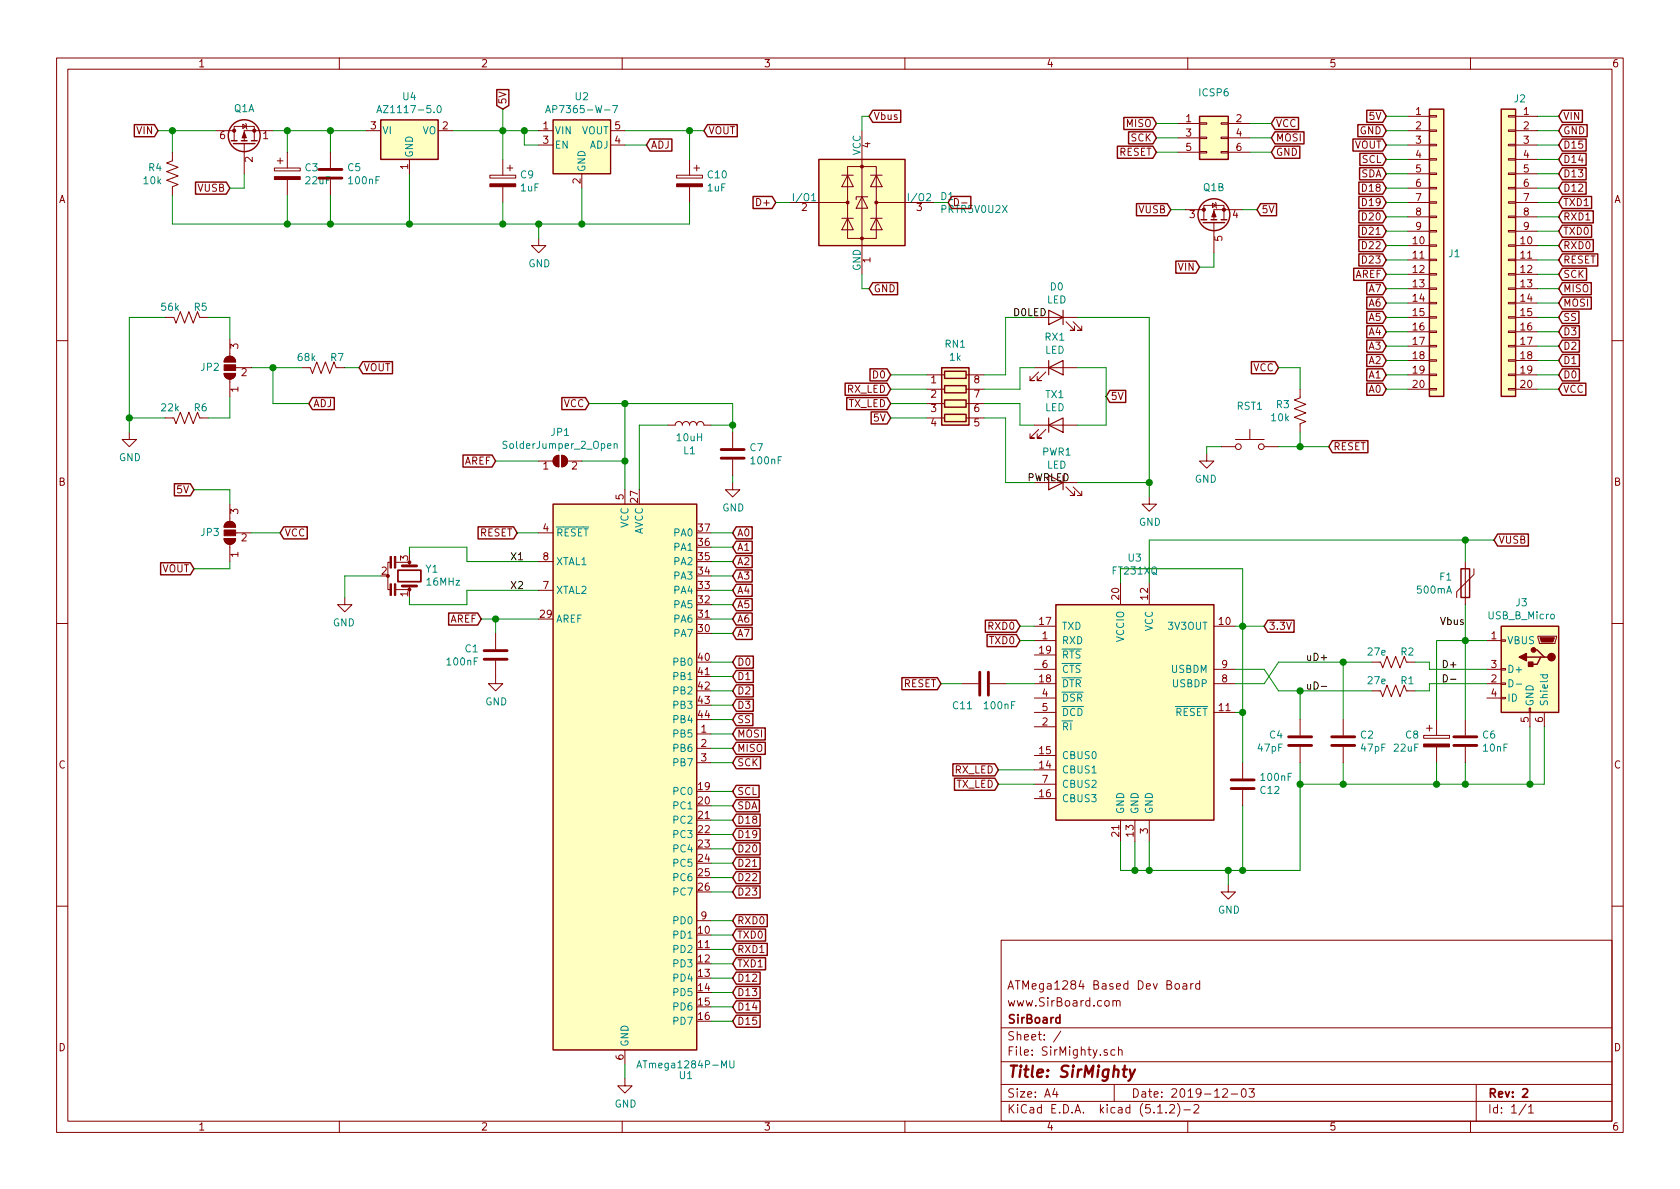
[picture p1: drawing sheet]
EESchema Schematic File Version 4
LIBS:SirMighty-cache
EELAYER 29 0
EELAYER END
$Descr A4 11693 8268
encoding utf-8
Sheet 1 1
Title "SirMighty"
Date "2019-12-03"
Rev "2"
Comp "SirBoard"
Comment1 "www.SirBoard.com"
Comment2 "ATMega1284 Based Dev Board"
Comment3 ""
Comment4 ""
$EndDescr
$Comp
L Device:R_US R3
U 1 1
P 9050 2850
F 0 "R3" H 9118 2896 50  0000 L CNN
F 1 "10k" H 9118 2805 50  0000 L CNN
F 2 "Resistor_SMD:R_0603_1608Metric" V 9090 2840 50  0001 C CNN
F 3 "~" H 9050 2850 50  0001 C CNN
F 4 "C99198" H 9050 2850 50  0001 C CNN "Part"
	1    9050 2850
	-1   0    0    -1  
$EndComp
$Comp
L Device:LED RX1
U 1 1
P 7350 2550
F 0 "RX1" H 7343 2766 50  0000 C CNN
F 1 "LED" H 7343 2675 50  0000 C CNN
F 2 "LED_SMD:LED_0603_1608Metric" H 7350 2550 50  0001 C CNN
F 3 "~" H 7350 2550 50  0001 C CNN
F 4 "C205443" H 7350 2550 50  0001 C CNN "Part"
	1    7350 2550
	1    0    0    -1  
$EndComp
$Comp
L Connector_Generic:Conn_02x03_Odd_Even ICSP6
U 1 1
P 8400 950
F 0 "ICSP6" H 8450 1267 50  0000 C CNN
F 1 "Conn_02x03_Odd_Even" H 8450 1176 50  0001 C CNN
F 2 "Connector_PinHeader_2.54mm:PinHeader_2x03_P2.54mm_Vertical" H 8400 950 50  0001 C CNN
F 3 "~" H 8400 950 50  0001 C CNN
	1    8400 950 
	1    0    0    -1  
$EndComp
$Comp
L Switch:SW_Push RST1
U 1 1
P 8700 3100
F 0 "RST1" H 8700 3385 50  0000 C CNN
F 1 "SW_Push" H 8700 3294 50  0001 C CNN
F 2 "Button_Switch_SMD:SW_SPST_B3U-1000P-B" H 8700 3300 50  0001 C CNN
F 3 "~" H 8700 3300 50  0001 C CNN
F 4 "C231330" H 8700 3100 50  0001 C CNN "Part"
	1    8700 3100
	-1   0    0    -1  
$EndComp
$Comp
L Device:L L1
U 1 1
P 4800 2950
F 0 "L1" V 4619 2950 50  0000 C CNN
F 1 "10uH" V 4710 2950 50  0000 C CNN
F 2 "Inductor_SMD:L_0805_2012Metric_Pad1.15x1.40mm_HandSolder" H 4800 2950 50  0001 C CNN
F 3 "~" H 4800 2950 50  0001 C CNN
F 4 "C99366" V 4800 2950 50  0001 C CNN "Part"
	1    4800 2950
	0    1    -1   0   
$EndComp
$Comp
L Device:R_US R2
U 1 1
P 9700 4600
F 0 "R2" V 9768 4646 50  0000 L CNN
F 1 "27e" V 9768 4555 50  0000 R CNN
F 2 "Resistor_SMD:R_0603_1608Metric" V 9740 4590 50  0001 C CNN
F 3 "~" H 9700 4600 50  0001 C CNN
F 4 "C325726" V 9700 4600 50  0001 C CNN "Part"
	1    9700 4600
	0    1    -1   0   
$EndComp
$Comp
L Device:R_US R1
U 1 1
P 9700 4800
F 0 "R1" V 9768 4846 50  0000 L CNN
F 1 "27e" V 9768 4755 50  0000 R CNN
F 2 "Resistor_SMD:R_0603_1608Metric" V 9740 4790 50  0001 C CNN
F 3 "~" H 9700 4800 50  0001 C CNN
F 4 "C325726" V 9700 4800 50  0001 C CNN "Part"
	1    9700 4800
	0    1    -1   0   
$EndComp
Wire Wire Line
	9550 4600 9350 4600
Wire Wire Line
	9550 4800 9050 4800
Wire Wire Line
	9050 5000 9050 4800
Connection ~ 9050 4800
Wire Wire Line
	9350 5000 9350 4600
Connection ~ 9350 4600
Wire Wire Line
	9950 4650 9950 4600
Wire Wire Line
	9950 4600 9850 4600
Wire Wire Line
	9950 4750 9950 4800
Wire Wire Line
	9950 4800 9850 4800
$Comp
L power:GND #PWR0101
U 1 1
P 2400 4150
F 0 "#PWR0101" H 2400 3900 50  0001 C CNN
F 1 "GND" H 2405 3977 50  0000 C CNN
F 2 "" H 2400 4150 50  0001 C CNN
F 3 "" H 2400 4150 50  0001 C CNN
	1    2400 4150
	-1   0    0    -1  
$EndComp
$Comp
L Device:LED TX1
U 1 1
P 7350 2950
F 0 "TX1" H 7343 3166 50  0000 C CNN
F 1 "LED" H 7343 3075 50  0000 C CNN
F 2 "LED_SMD:LED_0603_1608Metric" H 7350 2950 50  0001 C CNN
F 3 "~" H 7350 2950 50  0001 C CNN
F 4 "C205443" H 7350 2950 50  0001 C CNN "Part"
	1    7350 2950
	1    0    0    -1  
$EndComp
$Comp
L Device:LED PWR1
U 1 1
P 7350 3350
F 0 "PWR1" H 7343 3566 50  0000 C CNN
F 1 "LED" H 7343 3475 50  0000 C CNN
F 2 "LED_SMD:LED_0603_1608Metric" H 7350 3350 50  0001 C CNN
F 3 "~" H 7350 3350 50  0001 C CNN
F 4 "C118330" H 7350 3350 50  0001 C CNN "Part"
	1    7350 3350
	-1   0    0    -1  
$EndComp
$Comp
L Device:LED D0
U 1 1
P 7350 2200
F 0 "D0" H 7343 2416 50  0000 C CNN
F 1 "LED" H 7343 2325 50  0000 C CNN
F 2 "LED_SMD:LED_0603_1608Metric" H 7350 2200 50  0001 C CNN
F 3 "~" H 7350 2200 50  0001 C CNN
F 4 "C193191" H 7350 2200 50  0001 C CNN "Part"
	1    7350 2200
	-1   0    0    -1  
$EndComp
$Comp
L Device:R_Pack04 RN1
U 1 1
P 6650 2800
F 0 "RN1" V 6233 2800 50  0000 C CNN
F 1 "1k" V 6324 2800 50  0000 C CNN
F 2 "Resistor_SMD:R_Array_Convex_4x0603" V 6925 2800 50  0001 C CNN
F 3 "~" H 6650 2800 50  0001 C CNN
F 4 "C164038" V 6650 2800 50  0001 C CNN "Part"
	1    6650 2800
	0    1    1    0   
$EndComp
$Comp
L Device:Polyfuse F1
U 1 1
P 10200 4050
F 0 "F1" H 10288 4096 50  0000 L CNN
F 1 "500mA" H 10288 4005 50  0000 L CNN
F 2 "Resistor_SMD:R_1206_3216Metric" H 10250 3850 50  0001 L CNN
F 3 "~" H 10200 4050 50  0001 C CNN
F 4 "C89657" H 10200 4050 50  0001 C CNN "Part"
	1    10200 4050
	-1   0    0    -1  
$EndComp
$Comp
L Device:CP C8
U 1 1
P 10000 5150
F 0 "C8" H 9882 5196 50  0000 R CNN
F 1 "22uF" H 9882 5105 50  0000 R CNN
F 2 "Capacitor_Tantalum_SMD:CP_EIA-3216-12_Kemet-S" H 10038 5000 50  0001 C CNN
F 3 "~" H 10000 5150 50  0001 C CNN
F 4 "C122643" H 10000 5150 50  0001 C CNN "Part"
	1    10000 5150
	1    0    0    -1  
$EndComp
$Comp
L power:GND #PWR0106
U 1 1
P 8000 3450
F 0 "#PWR0106" H 8000 3200 50  0001 C CNN
F 1 "GND" H 8005 3277 50  0000 C CNN
F 2 "" H 8000 3450 50  0001 C CNN
F 3 "" H 8000 3450 50  0001 C CNN
	1    8000 3450
	1    0    0    -1  
$EndComp
Text Label 10150 4750 2    50   ~ 0
D-
Text Label 9250 4600 2    50   ~ 0
uD+
Text Label 9250 4800 2    50   ~ 0
uD-
Text Label 3550 3900 0    50   ~ 0
X1
Text Label 3550 4100 0    50   ~ 0
X2
Text Label 7150 3350 0    50   ~ 0
PWRLED
Text Label 7050 2200 0    50   ~ 0
D0LED
Wire Wire Line
	4350 3400 4350 3200
Wire Wire Line
	4450 2950 4650 2950
Wire Wire Line
	9050 3000 9050 3100
Wire Wire Line
	3450 4400 3450 4300
Wire Wire Line
	3750 4300 3450 4300
Connection ~ 3450 4300
$Comp
L Interface_USB:FT231XQ U3
U 1 1
P 7900 4950
F 0 "U3" H 7900 6028 50  0000 C CNN
F 1 "FT231XQ" H 7900 5938 50  0000 C CNN
F 2 "Package_DFN_QFN:QFN-20-1EP_4x4mm_P0.5mm_EP2.5x2.5mm" H 8400 4100 50  0001 C CNN
F 3 "http://www.ftdichip.com/Products/ICs/FT231X.html" H 7900 4950 50  0001 C CNN
F 4 "757-0045" H 7900 4950 50  0001 C CNN "Part"
	1    7900 4950
	-1   0    0    -1  
$EndComp
$Comp
L Device:C C4
U 1 1
P 9050 5150
F 0 "C4" H 9165 5196 50  0000 L CNN
F 1 "47pF" H 9165 5105 50  0000 L CNN
F 2 "Capacitor_SMD:C_0603_1608Metric" H 9088 5000 50  0001 C CNN
F 3 "~" H 9050 5150 50  0001 C CNN
F 4 "C105622" H 9050 5150 50  0001 C CNN "Part"
	1    9050 5150
	-1   0    0    -1  
$EndComp
$Comp
L Connector:USB_B_Micro J3
U 1 1
P 10650 4650
F 0 "J3" H 10707 5117 50  0000 C CNN
F 1 "USB_B_Micro" H 10707 5026 50  0000 C CNN
F 2 "Connector_USB:USB_Micro-B_Molex_47346-0001" H 10800 4600 50  0001 C CNN
F 3 "~" H 10800 4600 50  0001 C CNN
F 4 "C132560" H 10650 4650 50  0001 C CNN "Part"
	1    10650 4650
	-1   0    0    -1  
$EndComp
Wire Wire Line
	10000 4450 10000 5000
$Comp
L Device:C C6
U 1 1
P 10200 5150
F 0 "C6" H 10315 5196 50  0000 L CNN
F 1 "10nF" H 10315 5105 50  0000 L CNN
F 2 "Capacitor_SMD:C_0603_1608Metric" H 10238 5000 50  0001 C CNN
F 3 "~" H 10200 5150 50  0001 C CNN
F 4 "C100042" H 10200 5150 50  0001 C CNN "Part"
	1    10200 5150
	1    0    0    -1  
$EndComp
Text Label 10150 4650 2    50   ~ 0
D+
Wire Wire Line
	10000 4450 10200 4450
Wire Wire Line
	9950 4650 10350 4650
Wire Wire Line
	9950 4750 10350 4750
Wire Wire Line
	10200 5000 10200 4450
Connection ~ 10200 4450
Wire Wire Line
	10200 4450 10350 4450
Wire Wire Line
	9050 5300 9050 5450
Wire Wire Line
	9050 5450 9350 5450
Wire Wire Line
	10200 5450 10200 5300
Wire Wire Line
	10000 5300 10000 5450
Connection ~ 10000 5450
Wire Wire Line
	10000 5450 10200 5450
Wire Wire Line
	9350 5300 9350 5450
Connection ~ 9350 5450
Wire Wire Line
	9350 5450 10000 5450
Wire Wire Line
	10650 5050 10650 5450
Wire Wire Line
	10650 5450 10200 5450
Connection ~ 10200 5450
Wire Wire Line
	10750 5050 10750 5450
Wire Wire Line
	10750 5450 10650 5450
Connection ~ 10650 5450
Wire Wire Line
	10200 4200 10200 4450
Wire Wire Line
	7800 5850 7800 6050
Wire Wire Line
	7800 6050 7900 6050
Wire Wire Line
	9050 6050 9050 5450
Connection ~ 9050 5450
Wire Wire Line
	7900 5850 7900 6050
Connection ~ 7900 6050
Wire Wire Line
	7900 6050 8000 6050
Wire Wire Line
	8000 5850 8000 6050
Connection ~ 8000 6050
Wire Wire Line
	8000 6050 8550 6050
Wire Wire Line
	8600 4650 8800 4650
Wire Wire Line
	8800 4650 8900 4800
Wire Wire Line
	8900 4800 9050 4800
Wire Wire Line
	8600 4750 8800 4750
Wire Wire Line
	8800 4750 8900 4600
Wire Wire Line
	8900 4600 9350 4600
Text GLabel 6200 2700 0    50   Input ~ 0
RX_LED
Wire Wire Line
	6200 2600 6450 2600
Text GLabel 6200 2800 0    50   Input ~ 0
TX_LED
Wire Wire Line
	6200 2700 6450 2700
Text GLabel 6950 5350 0    50   Input ~ 0
RX_LED
Wire Wire Line
	6950 5350 7200 5350
Text GLabel 6950 5450 0    50   Input ~ 0
TX_LED
Wire Wire Line
	6950 5450 7200 5450
Text GLabel 5100 3700 2    50   Input ~ 0
A0
Text GLabel 5100 3800 2    50   Input ~ 0
A1
Text GLabel 5100 3900 2    50   Input ~ 0
A2
Text GLabel 5100 4000 2    50   Input ~ 0
A3
Text GLabel 5100 4100 2    50   Input ~ 0
A4
Text GLabel 5100 4200 2    50   Input ~ 0
A5
Wire Wire Line
	5100 4200 4950 4200
Wire Wire Line
	5100 4100 4950 4100
Wire Wire Line
	5100 4000 4950 4000
Wire Wire Line
	5100 3900 4950 3900
Wire Wire Line
	5100 3800 4950 3800
Wire Wire Line
	5100 3700 4950 3700
Text GLabel 5100 4300 2    50   Input ~ 0
A6
Text GLabel 5100 4400 2    50   Input ~ 0
A7
Wire Wire Line
	5100 4300 4950 4300
Wire Wire Line
	4950 4400 5100 4400
$Comp
L power:GND #PWR0103
U 1 1
P 8550 6150
F 0 "#PWR0103" H 8550 5900 50  0001 C CNN
F 1 "GND" H 8555 5977 50  0000 C CNN
F 2 "" H 8550 6150 50  0001 C CNN
F 3 "" H 8550 6150 50  0001 C CNN
	1    8550 6150
	1    0    0    -1  
$EndComp
Wire Wire Line
	8550 6150 8550 6050
Connection ~ 8550 6050
Wire Wire Line
	8550 6050 8650 6050
Wire Wire Line
	7200 4750 7000 4750
Wire Wire Line
	8000 4050 8000 3750
Wire Wire Line
	8000 3750 10200 3750
Wire Wire Line
	10200 3750 10200 3900
Wire Wire Line
	7800 4050 7800 3950
Wire Wire Line
	7800 3950 8650 3950
Wire Wire Line
	8650 3950 8650 4350
Wire Wire Line
	8650 4350 8600 4350
Wire Wire Line
	3750 4100 3250 4100
Wire Wire Line
	8200 1050 8050 1050
Text GLabel 8050 850  0    50   Input ~ 0
MISO
Text GLabel 8050 950  0    50   Input ~ 0
SCK
Text GLabel 8850 950  2    50   Input ~ 0
MOSI
Wire Wire Line
	8850 950  8700 950 
Wire Wire Line
	8200 950  8050 950 
Wire Wire Line
	8050 850  8200 850 
Wire Wire Line
	4450 3400 4450 2950
$Comp
L power:GND #PWR0105
U 1 1
P 5100 3350
F 0 "#PWR0105" H 5100 3100 50  0001 C CNN
F 1 "GND" H 5105 3177 50  0000 C CNN
F 2 "" H 5100 3350 50  0001 C CNN
F 3 "" H 5100 3350 50  0001 C CNN
	1    5100 3350
	1    0    0    -1  
$EndComp
Text GLabel 6200 2600 0    50   Input ~ 0
D0
Text GLabel 6200 2900 0    50   Input ~ 0
5V
Wire Wire Line
	6200 2800 6450 2800
Wire Wire Line
	6200 2900 6450 2900
$Comp
L Device:CP C10
U 1 1
P 4800 1250
F 0 "C10" H 4682 1296 50  0000 R CNN
F 1 "1uF" H 4682 1205 50  0000 R CNN
F 2 "Capacitor_SMD:C_0805_2012Metric_Pad1.15x1.40mm_HandSolder" H 4838 1100 50  0001 C CNN
F 3 "~" H 4800 1250 50  0001 C CNN
F 4 "C396719" H 4800 1250 50  0001 C CNN "Part"
	1    4800 1250
	-1   0    0    -1  
$EndComp
$Comp
L Device:CP C9
U 1 1
P 3500 1250
F 0 "C9" H 3382 1296 50  0000 R CNN
F 1 "1uF" H 3382 1205 50  0000 R CNN
F 2 "Capacitor_SMD:C_0805_2012Metric_Pad1.15x1.40mm_HandSolder" H 3538 1100 50  0001 C CNN
F 3 "~" H 3500 1250 50  0001 C CNN
F 4 "C396719" H 3500 1250 50  0001 C CNN "Part"
	1    3500 1250
	-1   0    0    -1  
$EndComp
Wire Wire Line
	4800 1100 4800 900 
Wire Wire Line
	4800 900  4350 900 
Wire Wire Line
	3750 900  3650 900 
Wire Wire Line
	3500 900  3500 1100
Text GLabel 1100 900  0    50   Input ~ 0
VIN
Wire Wire Line
	4050 1300 4050 1550
Connection ~ 10200 3750
Wire Wire Line
	3750 1000 3650 1000
Wire Wire Line
	3650 1000 3650 900 
Connection ~ 3650 900 
Wire Wire Line
	3650 900  3500 900 
$Comp
L Device:Resonator Y1
U 1 1
P 2850 4000
F 0 "Y1" V 2895 4110 50  0000 L CNN
F 1 "16MHz" V 2805 4110 50  0000 L CNN
F 2 "Crystal:Resonator_SMD_muRata_CSTxExxV-3Pin_3.0x1.1mm" H 2825 4000 50  0001 C CNN
F 3 "~" H 2825 4000 50  0001 C CNN
F 4 "C32180" V 2850 4000 50  0001 C CNN "Part"
	1    2850 4000
	0    1    -1   0   
$EndComp
Wire Wire Line
	2850 3850 2850 3800
Wire Wire Line
	2850 3800 3250 3800
Wire Wire Line
	3250 3800 3250 3900
Wire Wire Line
	3250 4100 3250 4200
Wire Wire Line
	3250 4200 2850 4200
Wire Wire Line
	2850 4200 2850 4150
Wire Wire Line
	2650 4000 2400 4000
Wire Wire Line
	2400 4000 2400 4150
$Comp
L Device:C C2
U 1 1
P 9350 5150
F 0 "C2" H 9465 5196 50  0000 L CNN
F 1 "47pF" H 9465 5105 50  0000 L CNN
F 2 "Capacitor_SMD:C_0603_1608Metric" H 9388 5000 50  0001 C CNN
F 3 "~" H 9350 5150 50  0001 C CNN
F 4 "C105622" H 9350 5150 50  0001 C CNN "Part"
	1    9350 5150
	1    0    0    -1  
$EndComp
Text GLabel 8800 4350 2    50   Input ~ 0
3.3V
Wire Wire Line
	8800 4350 8650 4350
Connection ~ 8650 4350
Text GLabel 7700 2750 2    50   Input ~ 0
5V
Text GLabel 10400 3750 2    50   Input ~ 0
VUSB
Text GLabel 3350 4300 0    50   Input ~ 0
AREF
Wire Wire Line
	3450 4300 3350 4300
$Comp
L power:GND #PWR0102
U 1 1
P 8400 3150
F 0 "#PWR0102" H 8400 2900 50  0001 C CNN
F 1 "GND" H 8405 2977 50  0000 C CNN
F 2 "" H 8400 3150 50  0001 C CNN
F 3 "" H 8400 3150 50  0001 C CNN
	1    8400 3150
	-1   0    0    -1  
$EndComp
Text GLabel 8900 2550 0    50   Input ~ 0
VCC
Text GLabel 9250 3100 2    50   Input ~ 0
RESET
Wire Wire Line
	9250 3100 9050 3100
Connection ~ 9050 3100
Wire Wire Line
	9050 2700 9050 2550
Wire Wire Line
	9050 2550 8900 2550
Wire Wire Line
	8500 3100 8400 3100
Wire Wire Line
	8400 3100 8400 3150
Text GLabel 5100 6400 2    50   Input ~ 0
RXD0
Text GLabel 5100 6500 2    50   Input ~ 0
TXD0
Text GLabel 5100 4800 2    50   Input ~ 0
D2
Text GLabel 5100 4900 2    50   Input ~ 0
D3
Text GLabel 5100 5000 2    50   Input ~ 0
SS
Text GLabel 5100 5100 2    50   Input ~ 0
MOSI
Text GLabel 5100 5300 2    50   Input ~ 0
SCK
Wire Wire Line
	4950 6400 5100 6400
Wire Wire Line
	5100 6500 4950 6500
Wire Wire Line
	4950 4800 5100 4800
Wire Wire Line
	4950 4900 5100 4900
Wire Wire Line
	5100 5000 4950 5000
Wire Wire Line
	4950 5100 5100 5100
Wire Wire Line
	4950 5200 5100 5200
Wire Wire Line
	5100 5300 4950 5300
Text GLabel 7100 4350 0    50   Input ~ 0
RXD0
Text GLabel 7100 4450 0    50   Input ~ 0
TXD0
Wire Wire Line
	7100 4350 7200 4350
Wire Wire Line
	7100 4450 7200 4450
Text GLabel 3600 3700 0    50   Input ~ 0
RESET
Text GLabel 6550 4750 0    50   Input ~ 0
RESET
Wire Wire Line
	6700 4750 6550 4750
Wire Wire Line
	3600 3700 3750 3700
Text GLabel 5100 6900 2    50   Input ~ 0
D13
Text GLabel 5100 6800 2    50   Input ~ 0
D12
Wire Wire Line
	3750 3900 3250 3900
Wire Wire Line
	5100 6900 4950 6900
Wire Wire Line
	5100 6800 4950 6800
Text GLabel 8050 1050 0    50   Input ~ 0
RESET
Text GLabel 8850 1050 2    50   Input ~ 0
GND
Wire Wire Line
	8700 1050 8850 1050
Text GLabel 8850 850  2    50   Input ~ 0
VCC
Wire Wire Line
	8850 850  8700 850 
$Comp
L Power_Protection:PRTR5V0U2X D1
U 1 1
P 6000 1400
F 0 "D1" H 6543 1445 50  0000 L CNN
F 1 "PRTR5V0U2X" H 6543 1355 50  0000 L CNN
F 2 "Package_TO_SOT_SMD:SOT-143" H 6060 1400 50  0001 C CNN
F 3 "https://assets.nexperia.com/documents/data-sheet/PRTR5V0U2X.pdf" H 6060 1400 50  0001 C CNN
F 4 "C12333" H 6000 1400 50  0001 C CNN "Part"
	1    6000 1400
	1    0    0    -1  
$EndComp
Text GLabel 5400 1400 0    50   Input ~ 0
D+
Text GLabel 6600 1400 2    50   Input ~ 0
D-
Wire Wire Line
	6600 1400 6500 1400
Wire Wire Line
	5400 1400 5500 1400
Text GLabel 6050 2000 2    50   Input ~ 0
GND
Wire Wire Line
	6050 2000 6000 2000
Wire Wire Line
	6000 2000 6000 1900
Wire Wire Line
	10400 3750 10200 3750
Text GLabel 6050 800  2    50   Input ~ 0
Vbus
Wire Wire Line
	6050 800  6000 800 
Wire Wire Line
	6000 800  6000 900 
$Comp
L Device:Q_DUAL_PMOS_S1G1D2S2G2D1 Q1
U 2 1
P 8450 1550
F 0 "Q1" V 8701 1550 50  0000 C CNN
F 1 "Q_DUAL_PMOS_S1G1D2S2G2D1" V 8701 1550 50  0001 C CNN
F 2 "" H 8500 1550 50  0001 C CNN
F 3 "~" H 8500 1550 50  0001 C CNN
	2    8450 1550
	0    -1   -1   0   
$EndComp
Text GLabel 8350 1850 0    50   Input ~ 0
VIN
Text GLabel 8150 1450 0    50   Input ~ 0
VUSB
Text GLabel 8750 1450 2    50   Input ~ 0
5V
Wire Wire Line
	8150 1450 8250 1450
Wire Wire Line
	8650 1450 8750 1450
Wire Wire Line
	8450 1750 8450 1850
Wire Wire Line
	8450 1850 8350 1850
$Comp
L Regulator_Linear:AP2204K-ADJ U2
U 1 1
P 4050 1000
F 0 "U2" H 4050 1340 50  0000 C CNN
F 1 "AP7365-W-7" H 4050 1250 50  0000 C CNN
F 2 "Package_TO_SOT_SMD:SOT-23-5" H 4050 1325 50  0001 C CNN
F 3 "https://www.diodes.com/assets/Datasheets/AP2204.pdf" H 4050 1100 50  0001 C CNN
F 4 "C264087" H 4050 1000 50  0001 C CNN "Part"
	1    4050 1000
	1    0    0    -1  
$EndComp
$Comp
L Device:R_US R5
U 1 1
P 1300 2200
F 0 "R5" V 1368 2246 50  0000 L CNN
F 1 "56k" V 1368 2155 50  0000 R CNN
F 2 "Resistor_SMD:R_0603_1608Metric" V 1340 2190 50  0001 C CNN
F 3 "~" H 1300 2200 50  0001 C CNN
F 4 "C304766" V 1300 2200 50  0001 C CNN "Part"
	1    1300 2200
	0    1    -1   0   
$EndComp
$Comp
L Device:Q_DUAL_PMOS_S1G1D2S2G2D1 Q1
U 1 1
P 1700 1000
F 0 "Q1" V 1951 1000 50  0000 C CNN
F 1 "Q_DUAL_PMOS_S1G1D2S2G2D1" V 1951 1000 50  0001 C CNN
F 2 "" H 1750 1000 50  0001 C CNN
F 3 "~" H 1750 1000 50  0001 C CNN
F 4 "C332299" V 1700 1000 50  0001 C CNN "Part"
	1    1700 1000
	0    -1   -1   0   
$EndComp
Wire Wire Line
	1100 900  1200 900 
Connection ~ 3500 900 
Text GLabel 1600 1300 0    50   Input ~ 0
VUSB
Wire Wire Line
	1600 1300 1700 1300
$Comp
L Device:R_US R4
U 1 1
P 1200 1200
F 0 "R4" H 1268 1246 50  0000 L CNN
F 1 "10k" H 1268 1155 50  0000 L CNN
F 2 "Resistor_SMD:R_0603_1608Metric" V 1240 1190 50  0001 C CNN
F 3 "~" H 1200 1200 50  0001 C CNN
F 4 "C99198" H 1200 1200 50  0001 C CNN "Part"
	1    1200 1200
	-1   0    0    -1  
$EndComp
Wire Wire Line
	1200 1050 1200 900 
Connection ~ 1200 900 
Wire Wire Line
	1200 900  1500 900 
Wire Wire Line
	1200 1350 1200 1550
Wire Wire Line
	1200 1550 2000 1550
Wire Wire Line
	3500 1400 3500 1550
Wire Wire Line
	3500 1550 3750 1550
Wire Wire Line
	4800 1400 4800 1550
Wire Wire Line
	1700 1300 1700 1200
Text GLabel 4500 1000 2    50   Input ~ 0
ADJ
Wire Wire Line
	4500 1000 4350 1000
Wire Wire Line
	5100 2950 4950 2950
Wire Wire Line
	5100 3300 5100 3350
$Comp
L power:GND #PWR0107
U 1 1
P 3750 1650
F 0 "#PWR0107" H 3750 1400 50  0001 C CNN
F 1 "GND" H 3755 1477 50  0000 C CNN
F 2 "" H 3750 1650 50  0001 C CNN
F 3 "" H 3750 1650 50  0001 C CNN
	1    3750 1650
	1    0    0    -1  
$EndComp
Wire Wire Line
	3750 1650 3750 1550
Connection ~ 3750 1550
Wire Wire Line
	8900 3100 9050 3100
$Comp
L Device:CP C3
U 1 1
P 2000 1200
F 0 "C3" H 2118 1245 50  0000 L CNN
F 1 "22uF" H 2118 1155 50  0000 L CNN
F 2 "Capacitor_Tantalum_SMD:CP_EIA-3528-12_Kemet-T" H 2038 1050 50  0001 C CNN
F 3 "~" H 2000 1200 50  0001 C CNN
F 4 "C7199" H 2000 1200 50  0001 C CNN "Part"
	1    2000 1200
	1    0    0    -1  
$EndComp
$Comp
L Device:C C5
U 1 1
P 2300 1200
F 0 "C5" H 2415 1246 50  0000 L CNN
F 1 "100nF" H 2415 1155 50  0000 L CNN
F 2 "Capacitor_SMD:C_0603_1608Metric" H 2338 1050 50  0001 C CNN
F 3 "~" H 2300 1200 50  0001 C CNN
F 4 "C42998" H 2300 1200 50  0001 C CNN "Part"
	1    2300 1200
	1    0    0    -1  
$EndComp
Wire Wire Line
	2550 900  2300 900 
Wire Wire Line
	2000 900  2000 1050
Connection ~ 2000 900 
Wire Wire Line
	2000 900  1900 900 
Wire Wire Line
	2300 1050 2300 900 
Connection ~ 2300 900 
Wire Wire Line
	2300 900  2000 900 
Wire Wire Line
	2000 1350 2000 1550
Wire Wire Line
	2000 1550 2300 1550
Wire Wire Line
	2850 1550 2850 1200
Connection ~ 2000 1550
Wire Wire Line
	2300 1350 2300 1550
Connection ~ 2300 1550
Wire Wire Line
	2300 1550 2850 1550
Wire Wire Line
	2850 1550 3500 1550
Connection ~ 2850 1550
Connection ~ 3500 1550
Text GLabel 4900 900  2    50   Input ~ 0
VOUT
Wire Wire Line
	4900 900  4800 900 
Connection ~ 4800 900 
Text GLabel 3500 750  1    50   Input ~ 0
5V
Wire Wire Line
	3150 900  3500 900 
Wire Wire Line
	3500 900  3500 750 
$Comp
L Device:R_US R6
U 1 1
P 1300 2900
F 0 "R6" V 1368 2946 50  0000 L CNN
F 1 "22k" V 1368 2855 50  0000 R CNN
F 2 "Resistor_SMD:R_0603_1608Metric" V 1340 2890 50  0001 C CNN
F 3 "~" H 1300 2900 50  0001 C CNN
F 4 "C103426" V 1300 2900 50  0001 C CNN "Part"
	1    1300 2900
	0    1    -1   0   
$EndComp
$Comp
L Device:R_US R7
U 1 1
P 2250 2550
F 0 "R7" V 2318 2596 50  0000 L CNN
F 1 "68k" V 2318 2505 50  0000 R CNN
F 2 "Resistor_SMD:R_0603_1608Metric" V 2290 2540 50  0001 C CNN
F 3 "~" H 2250 2550 50  0001 C CNN
F 4 "C163436" V 2250 2550 50  0001 C CNN "Part"
	1    2250 2550
	0    1    -1   0   
$EndComp
Wire Wire Line
	1750 2550 1900 2550
Wire Wire Line
	1600 2350 1600 2200
Wire Wire Line
	1600 2200 1450 2200
Wire Wire Line
	1600 2750 1600 2900
Wire Wire Line
	1600 2900 1450 2900
Text GLabel 2500 2550 2    50   Input ~ 0
VOUT
Text GLabel 2150 2800 2    50   Input ~ 0
ADJ
$Comp
L power:GND #PWR0108
U 1 1
P 900 3000
F 0 "#PWR0108" H 900 2750 50  0001 C CNN
F 1 "GND" H 905 2827 50  0000 C CNN
F 2 "" H 900 3000 50  0001 C CNN
F 3 "" H 900 3000 50  0001 C CNN
	1    900  3000
	1    0    0    -1  
$EndComp
Wire Wire Line
	1150 2900 900  2900
Wire Wire Line
	900  2900 900  3000
Wire Wire Line
	1150 2200 900  2200
Wire Wire Line
	900  2200 900  2900
Connection ~ 900  2900
Wire Wire Line
	2400 2550 2500 2550
Wire Wire Line
	1900 2800 1900 2550
Connection ~ 1900 2550
Wire Wire Line
	1900 2550 2100 2550
Wire Wire Line
	1900 2800 2150 2800
Text GLabel 1950 3700 2    50   Input ~ 0
VCC
Text GLabel 1350 3400 0    50   Input ~ 0
5V
Text GLabel 1350 3950 0    50   Input ~ 0
VOUT
Wire Wire Line
	1350 3400 1600 3400
Wire Wire Line
	1600 3400 1600 3500
Wire Wire Line
	1350 3950 1600 3950
Wire Wire Line
	1600 3950 1600 3900
Wire Wire Line
	5100 2950 5100 3000
Wire Wire Line
	5100 2950 5100 2800
Wire Wire Line
	5100 2800 4350 2800
Wire Wire Line
	4350 2800 4350 3200
Connection ~ 5100 2950
Connection ~ 4350 3200
Text GLabel 4100 2800 0    50   Input ~ 0
VCC
Wire Wire Line
	4100 2800 4350 2800
Connection ~ 4350 2800
$Comp
L Jumper:SolderJumper_3_Open JP3
U 1 1
P 1600 3700
F 0 "JP3" V 1600 3767 50  0000 L CNN
F 1 "SolderJumper_3_Open" V 1645 3767 50  0001 L CNN
F 2 "Jumper:SolderJumper-3_P1.3mm_Open_RoundedPad1.0x1.5mm" H 1600 3700 50  0001 C CNN
F 3 "~" H 1600 3700 50  0001 C CNN
	1    1600 3700
	0    -1   -1   0   
$EndComp
Wire Wire Line
	1750 3700 1950 3700
$Comp
L Jumper:SolderJumper_3_Open JP2
U 1 1
P 1600 2550
F 0 "JP2" V 1600 2617 50  0000 L CNN
F 1 "SolderJumper_3_Open" V 1645 2617 50  0001 L CNN
F 2 "Jumper:SolderJumper-3_P1.3mm_Open_RoundedPad1.0x1.5mm" H 1600 2550 50  0001 C CNN
F 3 "~" H 1600 2550 50  0001 C CNN
	1    1600 2550
	0    -1   -1   0   
$EndComp
$Comp
L MCU_Microchip_ATmega:ATmega1284P-MU U1
U 1 1
P 4350 5400
F 0 "U1" H 4775 3325 50  0000 C CNN
F 1 "ATmega1284P-MU" H 4775 3400 50  0000 C CNN
F 2 "Package_DFN_QFN:QFN-44-1EP_7x7mm_P0.5mm_EP5.2x5.2mm" H 4350 5400 50  0001 C CIN
F 3 "http://ww1.microchip.com/downloads/en/DeviceDoc/Atmel-8272-8-bit-AVR-microcontroller-ATmega164A_PA-324A_PA-644A_PA-1284_P_datasheet.pdf" H 4350 5400 50  0001 C CNN
F 4 "127-8233" H 4350 5400 50  0001 C CNN "Part"
	1    4350 5400
	1    0    0    -1  
$EndComp
Text GLabel 5100 4600 2    50   Input ~ 0
D0
Text GLabel 5100 4700 2    50   Input ~ 0
D1
Wire Wire Line
	4950 4600 5100 4600
Wire Wire Line
	4950 4700 5100 4700
Text GLabel 5100 5200 2    50   Input ~ 0
MISO
Text GLabel 5100 7000 2    50   Input ~ 0
D14
Text GLabel 5100 7100 2    50   Input ~ 0
D15
Wire Wire Line
	5100 7100 4950 7100
Wire Wire Line
	5100 7000 4950 7000
Wire Wire Line
	5100 5700 4950 5700
Wire Wire Line
	5100 5600 4950 5600
Wire Wire Line
	5100 5500 4950 5500
Text GLabel 5100 6000 2    50   Input ~ 0
D21
Text GLabel 5100 5900 2    50   Input ~ 0
D20
Text GLabel 5100 5800 2    50   Input ~ 0
D19
Text GLabel 5100 5700 2    50   Input ~ 0
D18
Text GLabel 5100 5600 2    50   Input ~ 0
SDA
Text GLabel 5100 5500 2    50   Input ~ 0
SCL
Wire Wire Line
	5100 6000 4950 6000
Wire Wire Line
	5100 5900 4950 5900
Wire Wire Line
	5100 5800 4950 5800
Text GLabel 5100 6100 2    50   Input ~ 0
D22
Text GLabel 5100 6200 2    50   Input ~ 0
D23
Wire Wire Line
	5100 6200 4950 6200
Wire Wire Line
	5100 6100 4950 6100
Text GLabel 5100 6600 2    50   Input ~ 0
RXD1
Text GLabel 5100 6700 2    50   Input ~ 0
TXD1
Wire Wire Line
	4950 6600 5100 6600
Wire Wire Line
	5100 6700 4950 6700
Wire Wire Line
	4350 7500 4350 7400
Wire Wire Line
	4050 3200 4350 3200
Wire Wire Line
	3450 3200 3750 3200
Text GLabel 3450 3200 0    50   Input ~ 0
AREF
Text GLabel 10850 1700 2    50   Input ~ 0
RXD0
Text GLabel 10850 1600 2    50   Input ~ 0
TXD0
Text GLabel 10850 1200 2    50   Input ~ 0
D13
Text GLabel 10850 1300 2    50   Input ~ 0
D12
Text GLabel 10850 1100 2    50   Input ~ 0
D14
Text GLabel 10850 1000 2    50   Input ~ 0
D15
Text GLabel 9650 1600 0    50   Input ~ 0
D21
Text GLabel 9650 1500 0    50   Input ~ 0
D20
Text GLabel 9650 1400 0    50   Input ~ 0
D19
Text GLabel 9650 1300 0    50   Input ~ 0
D18
Text GLabel 9650 1200 0    50   Input ~ 0
SDA
Text GLabel 9650 1100 0    50   Input ~ 0
SCL
Text GLabel 9650 1700 0    50   Input ~ 0
D22
Text GLabel 9650 1800 0    50   Input ~ 0
D23
Text GLabel 10850 1500 2    50   Input ~ 0
RXD1
Text GLabel 10850 1400 2    50   Input ~ 0
TXD1
Text GLabel 9650 2700 0    50   Input ~ 0
A0
Text GLabel 9650 2600 0    50   Input ~ 0
A1
Text GLabel 9650 2500 0    50   Input ~ 0
A2
Text GLabel 9650 2400 0    50   Input ~ 0
A3
Text GLabel 9650 2300 0    50   Input ~ 0
A4
Text GLabel 9650 2200 0    50   Input ~ 0
A5
Text GLabel 9650 2100 0    50   Input ~ 0
A6
Text GLabel 9650 2000 0    50   Input ~ 0
A7
Text GLabel 10850 2400 2    50   Input ~ 0
D2
Text GLabel 10850 2300 2    50   Input ~ 0
D3
Text GLabel 10850 2200 2    50   Input ~ 0
SS
Text GLabel 10850 2100 2    50   Input ~ 0
MOSI
Text GLabel 10850 1900 2    50   Input ~ 0
SCK
Text GLabel 10850 2600 2    50   Input ~ 0
D0
Text GLabel 10850 2500 2    50   Input ~ 0
D1
Text GLabel 10850 2000 2    50   Input ~ 0
MISO
Wire Wire Line
	10700 2000 10850 2000
Wire Wire Line
	10700 2100 10850 2100
Wire Wire Line
	10700 2500 10850 2500
Wire Wire Line
	10700 2400 10850 2400
Wire Wire Line
	10700 2700 10850 2700
Wire Wire Line
	10700 2600 10850 2600
Wire Wire Line
	10700 1400 10850 1400
Wire Wire Line
	10700 1300 10850 1300
Wire Wire Line
	10700 1200 10850 1200
Wire Wire Line
	10700 1700 10850 1700
Wire Wire Line
	10700 1600 10850 1600
Wire Wire Line
	10700 1500 10850 1500
Wire Wire Line
	10700 1900 10850 1900
Wire Wire Line
	10700 1800 10850 1800
Wire Wire Line
	10700 2200 10850 2200
Wire Wire Line
	10700 2300 10850 2300
Text GLabel 10850 800  2    50   Input ~ 0
VIN
Text GLabel 10850 900  2    50   Input ~ 0
GND
Text GLabel 9650 1900 0    50   Input ~ 0
AREF
Text GLabel 9650 800  0    50   Input ~ 0
5V
Text GLabel 9650 1000 0    50   Input ~ 0
VOUT
Text GLabel 9650 900  0    50   Input ~ 0
GND
Wire Wire Line
	10700 1000 10850 1000
Wire Wire Line
	10700 900  10850 900 
Wire Wire Line
	10700 800  10850 800 
$Comp
L Connector_Generic:Conn_01x20 J1
U 1 1
P 10000 1700
F 0 "J1" H 10079 1647 50  0000 L CNN
F 1 "Conn_01x20" H 10079 1602 50  0001 L CNN
F 2 "Connector_PinHeader_2.54mm:PinHeader_1x20_P2.54mm_Vertical" H 10000 1700 50  0001 C CNN
F 3 "~" H 10000 1700 50  0001 C CNN
	1    10000 1700
	1    0    0    -1  
$EndComp
Wire Wire Line
	9650 1700 9800 1700
Wire Wire Line
	9650 1600 9800 1600
Wire Wire Line
	9650 1500 9800 1500
Wire Wire Line
	9650 1400 9800 1400
Wire Wire Line
	9650 1300 9800 1300
Wire Wire Line
	9650 1200 9800 1200
Wire Wire Line
	9650 1800 9800 1800
Wire Wire Line
	9650 1900 9800 1900
Wire Wire Line
	9650 2200 9800 2200
Wire Wire Line
	9650 2300 9800 2300
Wire Wire Line
	9650 2400 9800 2400
Wire Wire Line
	9650 2500 9800 2500
Wire Wire Line
	9650 2600 9800 2600
Wire Wire Line
	9650 2700 9800 2700
Wire Wire Line
	9650 2000 9800 2000
Wire Wire Line
	9650 2100 9800 2100
Wire Wire Line
	9650 1000 9800 1000
Wire Wire Line
	9650 900  9800 900 
Wire Wire Line
	9650 800  9800 800 
$Comp
L Connector_Generic:Conn_01x20 J2
U 1 1
P 10500 1700
F 0 "J2" H 10419 2725 50  0000 C CNN
F 1 "Conn_01x20" H 10579 1602 50  0001 L CNN
F 2 "Connector_PinHeader_2.54mm:PinHeader_1x20_P2.54mm_Vertical" H 10500 1700 50  0001 C CNN
F 3 "~" H 10500 1700 50  0001 C CNN
	1    10500 1700
	-1   0    0    -1  
$EndComp
Text Label 10200 4350 2    50   ~ 0
Vbus
$Comp
L Device:C C1
U 1 1
P 3450 4550
F 0 "C1" H 3565 4596 50  0000 L CNN
F 1 "100nF" H 3565 4505 50  0000 L CNN
F 2 "Capacitor_SMD:C_0603_1608Metric" H 3488 4400 50  0001 C CNN
F 3 "~" H 3450 4550 50  0001 C CNN
F 4 "C42998" H 3450 4550 50  0001 C CNN "Part"
	1    3450 4550
	-1   0    0    -1  
$EndComp
$Comp
L Device:C C7
U 1 1
P 5100 3150
F 0 "C7" H 5215 3196 50  0000 L CNN
F 1 "100nF" H 5215 3105 50  0000 L CNN
F 2 "Capacitor_SMD:C_0603_1608Metric" H 5138 3000 50  0001 C CNN
F 3 "~" H 5100 3150 50  0001 C CNN
F 4 "C42998" H 5100 3150 50  0001 C CNN "Part"
	1    5100 3150
	1    0    0    -1  
$EndComp
$Comp
L Jumper:SolderJumper_2_Open JP1
U 1 1
P 3900 3200
F 0 "JP1" H 3900 3403 50  0000 C CNN
F 1 "SolderJumper_2_Open" H 3900 3313 50  0000 C CNN
F 2 "Jumper:SolderJumper-2_P1.3mm_Open_RoundedPad1.0x1.5mm" H 3900 3200 50  0001 C CNN
F 3 "~" H 3900 3200 50  0001 C CNN
	1    3900 3200
	1    0    0    -1  
$EndComp
Wire Wire Line
	10700 1100 10850 1100
Wire Wire Line
	9650 1100 9800 1100
Text GLabel 10850 1800 2    50   Input ~ 0
RESET
Text GLabel 10850 2700 2    50   Input ~ 0
VCC
Wire Wire Line
	6850 2700 7100 2700
Wire Wire Line
	7100 2700 7100 2550
Wire Wire Line
	7100 2550 7200 2550
Wire Wire Line
	6850 2800 7100 2800
Wire Wire Line
	7100 2800 7100 2950
Wire Wire Line
	7100 2950 7200 2950
Wire Wire Line
	6850 2900 7000 2900
Wire Wire Line
	7000 2900 7000 3350
Wire Wire Line
	7000 3350 7200 3350
Wire Wire Line
	6850 2600 7000 2600
Wire Wire Line
	7000 2600 7000 2200
Wire Wire Line
	7000 2200 7200 2200
Wire Wire Line
	7500 2950 7700 2950
Wire Wire Line
	7700 2950 7700 2550
Wire Wire Line
	7700 2550 7500 2550
Wire Wire Line
	7500 3350 8000 3350
Wire Wire Line
	8000 3350 8000 2200
Wire Wire Line
	8000 2200 7500 2200
Wire Wire Line
	8000 3450 8000 3350
Connection ~ 8000 3350
Wire Wire Line
	3750 1550 4050 1550
Connection ~ 4050 1550
Wire Wire Line
	4050 1550 4800 1550
$Comp
L Regulator_Linear:AZ1117-5.0 U4
U 1 1
P 2850 900
F 0 "U4" H 2850 1140 50  0000 C CNN
F 1 "AZ1117-5.0" H 2850 1050 50  0000 C CNN
F 2 "Package_TO_SOT_SMD:SOT-223-3_TabPin2" H 2850 1150 50  0001 C CIN
F 3 "https://www.diodes.com/assets/Datasheets/AZ1117.pdf" H 2850 900 50  0001 C CNN
F 4 "C99342" H 2850 900 50  0001 C CNN "Part"
	1    2850 900 
	1    0    0    -1  
$EndComp
$Comp
L power:GND #PWR0104
U 1 1
P 4350 7500
F 0 "#PWR0104" H 4350 7250 50  0001 C CNN
F 1 "GND" H 4355 7327 50  0000 C CNN
F 2 "" H 4350 7500 50  0001 C CNN
F 3 "" H 4350 7500 50  0001 C CNN
	1    4350 7500
	1    0    0    -1  
$EndComp
$Comp
L power:GND #PWR0109
U 1 1
P 3450 4700
F 0 "#PWR0109" H 3450 4450 50  0001 C CNN
F 1 "GND" H 3455 4527 50  0000 C CNN
F 2 "" H 3450 4700 50  0001 C CNN
F 3 "" H 3450 4700 50  0001 C CNN
	1    3450 4700
	1    0    0    -1  
$EndComp
Wire Wire Line
	8600 4950 8650 4950
Wire Wire Line
	8650 4950 8650 4350
$Comp
L Device:C C12
U 1 1
P 8650 5450
F 0 "C12" H 8765 5496 50  0000 L CNN
F 1 "100nF" H 8765 5405 50  0000 L CNN
F 2 "Capacitor_SMD:C_0603_1608Metric" H 8688 5300 50  0001 C CNN
F 3 "~" H 8650 5450 50  0001 C CNN
F 4 "C42998" H 8650 5450 50  0001 C CNN "Part"
	1    8650 5450
	1    0    0    1   
$EndComp
Wire Wire Line
	8650 5300 8650 4950
Connection ~ 8650 4950
Wire Wire Line
	8650 5600 8650 6050
Connection ~ 8650 6050
Wire Wire Line
	8650 6050 9050 6050
$Comp
L Device:C C11
U 1 1
P 6850 4750
F 0 "C11" V 7000 4825 50  0000 L CNN
F 1 "100nF" V 7000 4525 50  0000 L CNN
F 2 "Capacitor_SMD:C_0603_1608Metric" H 6888 4600 50  0001 C CNN
F 3 "~" H 6850 4750 50  0001 C CNN
F 4 "C42998" H 6850 4750 50  0001 C CNN "Part"
	1    6850 4750
	0    -1   1    0   
$EndComp
$EndSCHEMATC
